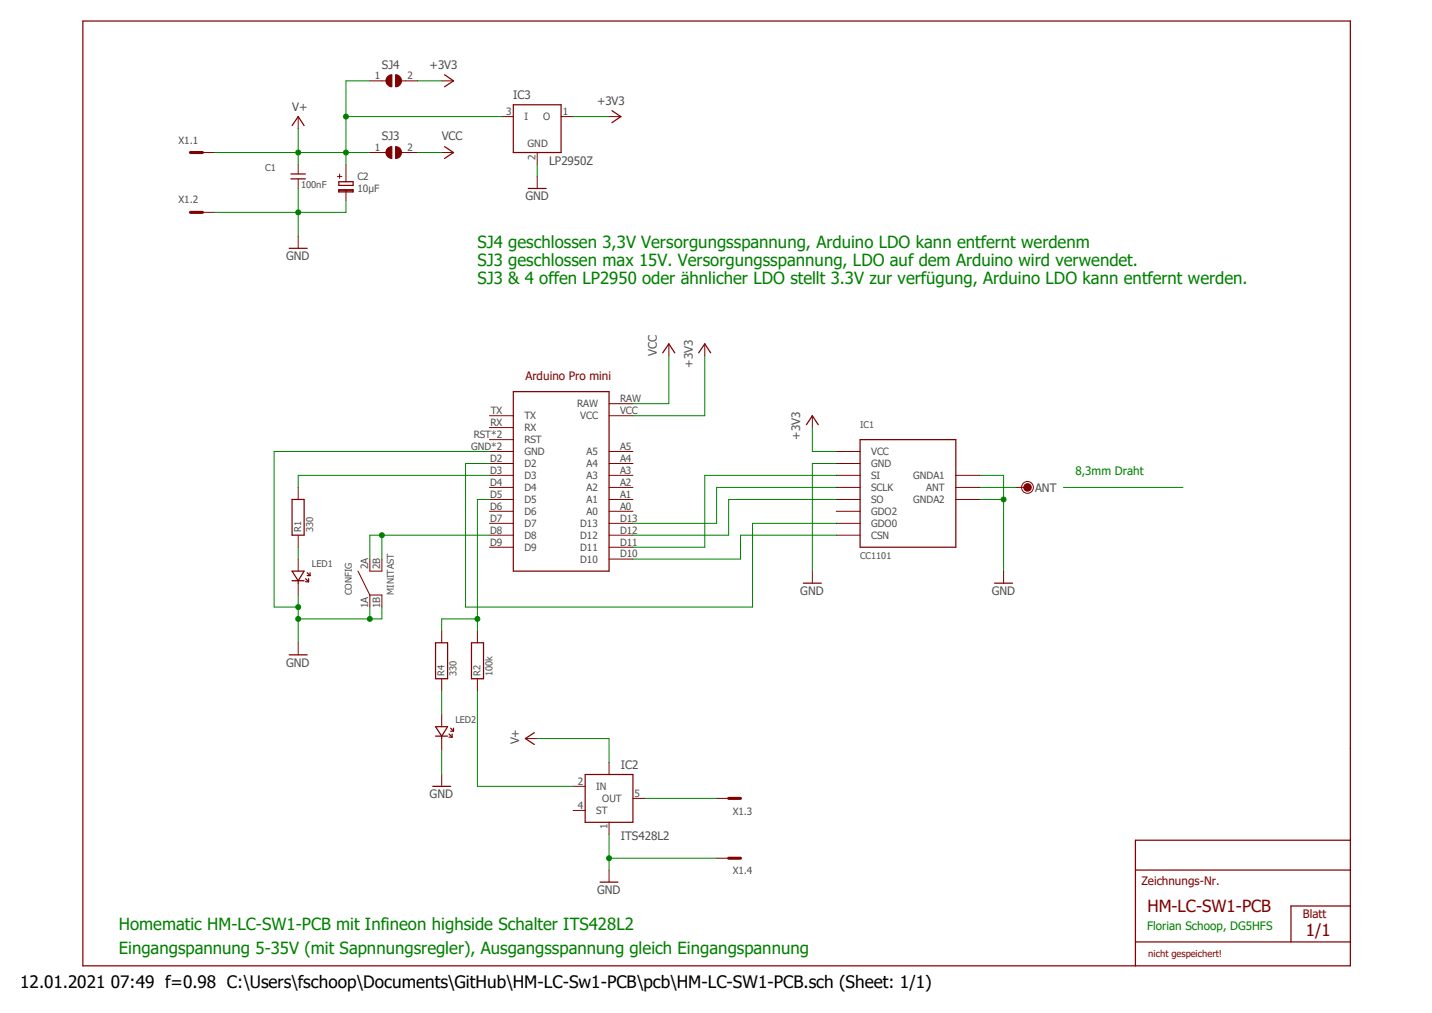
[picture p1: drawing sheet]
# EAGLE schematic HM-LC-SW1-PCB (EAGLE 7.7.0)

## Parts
ANT  LÖTPAD  [LÖTPAD]
C1  100nF  C2,54  [C2,54]
C2  10µF  10µ/50  [EB5D]
CONFIG  MINITAST  [MINITAST]
IC1  CC1101  [CC1101]
IC2  ITS428L2  BTS428L2  [TO252-5-11]
IC3  LP2950Z  [TO92]
LED1  LED3MM  [LED3MM]
LED2  LED3MM  [LED3MM]
R1  330  WIDERSAND  [1/8W]
R2  100k  WIDERSAND  [1/8W]
R4  330  WIDERSAND  [1/8W]
SJ3  SJ  [SJ]
SJ4  SJ  [SJ]
U$1  PRO_MINI_WO_RS_A6_A7  [PRO_MINI_WO_RS_A6_A7]
X1  MCV4  [MCV4]

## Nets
+3V3: IC1.VCC IC1.VCC2(VCC) IC3.1(O) SJ4.2 U$1.VCC
GND: C1.1 C2.- CONFIG.1A CONFIG.1B IC1.GND IC1.GND1(GND) IC1.GNDA1 IC1.GNDA2 IC1.GNDA11(GNDA1) IC1.GNDA21(GNDA2) IC2.1(GND) IC3.2(GND) LED1.K(KAT) LED2.K(KAT) U$1.GND U$1.GND@1(GND) X1.2 X1.4
N$1: IC1.CSN IC1.CSN1(CSN) U$1.D10
N$2: IC1.SI IC1.SI2(SI) U$1.D11
N$3: IC1.SO IC1.SO2(SO) U$1.D12
N$4: IC1.SCLK IC1.SCLK2(SCLK) U$1.D13
N$5: IC1.GDO0 IC1.GDO01(GDO0) U$1.D2
N$6: IC2.2(IN) R2.1
N$7: CONFIG.2A CONFIG.2B U$1.D8
N$8: LED1.A(ANO) R1.1
N$9: R1.2 U$1.D3
N$11: R2.2 R4.2 U$1.D5
N$13: ANT.1 IC1.ANT IC1.ANT1(ANT)
N$14: LED2.A(ANO) R4.1
OUT: IC2.5(OUT) X1.3
V+: C1.2 C2.+ IC2.TAB(VBB) IC3.3(I) SJ3.1 SJ4.1 X1.1
VCC: SJ3.2 U$1.RAW
Unconnected: IC1.GDO2 IC1.GDO21(GDO2) IC2.4(ST) U$1.A0 U$1.A1 U$1.A2 U$1.A3 U$1.A4 U$1.A5 U$1.D4 U$1.D6 U$1.D7 U$1.D9 U$1.RST U$1.RST@1(RST) U$1.RX U$1.TX

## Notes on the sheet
- 8,3mm Draht
- Homematic HM-LC-SW1-PCB mit Infineon highside Schalter ITS428L2 | Florian Schoop, DG5HFS
- Eingangspannung 5-15V, Ausgangsspannung gleich Eingangspannung max. 7A
